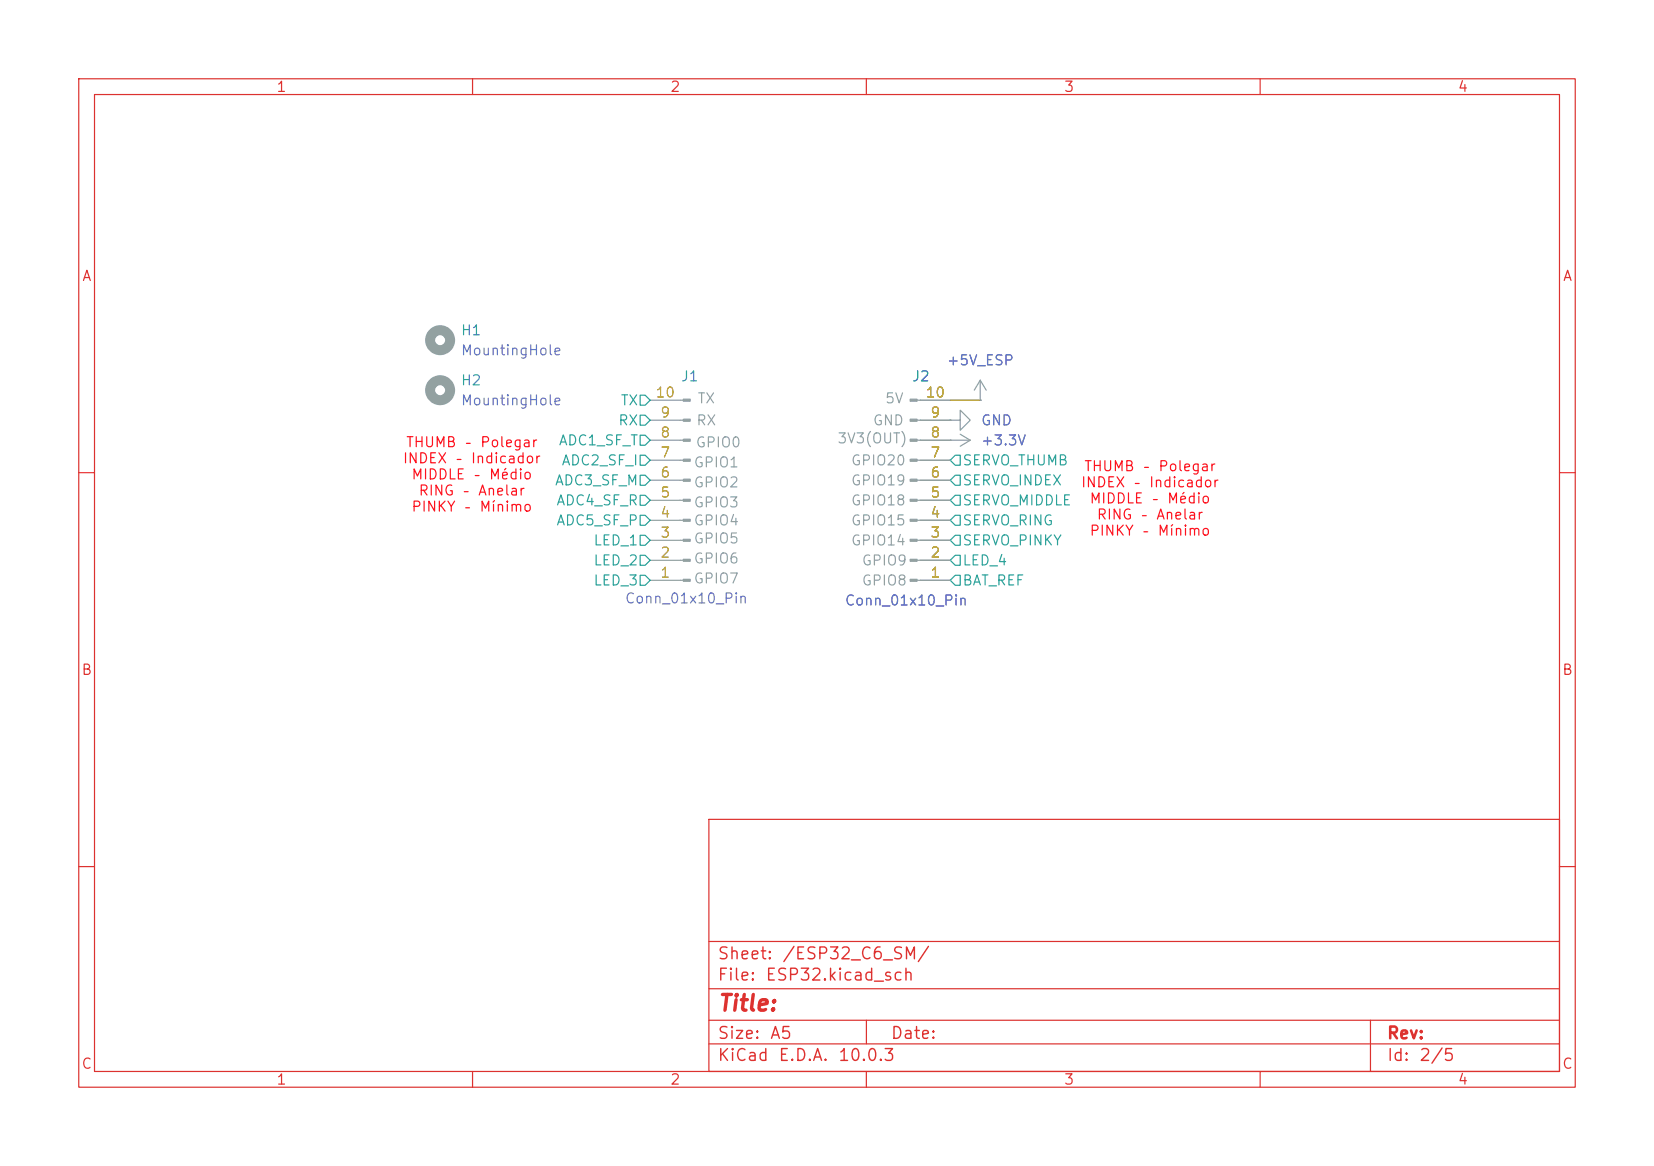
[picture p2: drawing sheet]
<svg xmlns="http://www.w3.org/2000/svg" width="210mm" height="148mm" viewBox="0 0 210 148" stroke-linecap="round" stroke-linejoin="round" font-family="sans-serif">
<g fill="none" stroke="#dc322f" stroke-width=".15">
<path d="M10 10h190v128h-190zM12 12h186v124h-186zM60 10v2M110 10v2M160 10v2M10 60h2M198 60h2M10 110h2M90 104h108v32h-108zM90 119.5h108M198 110h2M60 136v2"/>
<path d="M90 132.5h108M90 129.5h108M90 125.5h108M110 136v2M110 129.5v3M160 136v2M174 129.5v6.5"/>
</g>
<g fill="none" stroke="#93a1a1" stroke-width="1.3">
<circle cx="55.9" cy="49.5" r="1.27"/>
<circle cx="55.9" cy="43.2" r="1.27"/>
</g>
<g fill="none" stroke="#93a1a1" stroke-width=".15">
<path d="M82.5 58.4h4.3M82.5 55.9h4.3M82.5 53.3h4.3M82.5 50.8h4.3M116.4 58.4h4.2M116.4 55.9h6.8M116.4 53.3h4.2M116.4 50.8h4.2M120.6 53.3h1.3v-1.2l1.3 1.2-1.3 1.3v-1.3M120.6 53.3h.1M120.6 55.9h.1M121.9 55.1l1.3 .8"/>
<path d="M123.2 55.9l-1.3 .7M124.5 50.8h.1M124.5 48.3l-.8 1.2M124.5 48.3l.7 1.2M124.5 48.3v2.5M82.5 73.7h4.3M82.5 71.1h4.3M82.5 68.6h4.3M82.5 66h4.3M82.5 63.5h4.3M82.5 61h4.3M116.4 73.7h4.2"/>
<path d="M116.4 71.1h4.2M116.4 68.6h4.2M116.4 66h4.2M116.4 63.5h4.2M116.4 61h4.2"/>
</g>
<g fill="#93a1a1" stroke="#93a1a1" stroke-width=".15">
<path d="M86.8 73.5h.8v.3h-.8z"/>
<path d="M86.8 71h.8v.2h-.8z"/>
<path d="M86.8 68.5h.8v.2h-.8z"/>
<path d="M86.8 65.9h.8v.3h-.8z"/>
<path d="M86.8 63.4h.8v.2h-.8z"/>
<path d="M86.8 60.8h.8v.3h-.8z"/>
<path d="M86.8 58.3h.8v.2h-.8z"/>
<path d="M86.8 55.8h.8v.2h-.8z"/>
<path d="M86.8 53.2h.8v.3h-.8z"/>
<path d="M86.8 50.7h.8v.2h-.8z"/>
<path d="M115.6 73.5h.8v.3h-.8z"/>
<path d="M115.6 71h.8v.2h-.8z"/>
<path d="M115.6 68.5h.8v.2h-.8z"/>
<path d="M115.6 65.9h.8v.3h-.8z"/>
<path d="M115.6 63.4h.8v.2h-.8z"/>
<path d="M115.6 60.8h.8v.3h-.8z"/>
<path d="M115.6 58.3h.8v.2h-.8z"/>
<path d="M115.6 55.8h.8v.2h-.8z"/>
<path d="M115.6 53.2h.8v.3h-.8z"/>
<path d="M115.6 50.7h.8v.2h-.8z"/>
</g>
<g fill="none" stroke="#2aa198" stroke-width=".15">
<path d="M81.3 55.2h.6l.6 .7-.6 .6h-.6zM81.3 57.8h.6l.6 .6-.6 .7h-.6zM81.3 50.2h.6l.6 .6-.6 .6h-.6zM81.3 52.7h.6l.6 .6-.6 .7h-.6zM121.3 57.8h.6v1.3h-.6l-.7-.7zM81.3 62.9h.6l.6 .6-.6 .6h-.6zM81.3 60.3h.6l.6 .7-.6 .6h-.6zM81.3 73h.6l.6 .7-.6 .6h-.6zM81.3 70.5h.6l.6 .6-.6 .7h-.6zM81.3 65.4h.6l.6 .6-.6 .7h-.6zM81.3 67.9h.6l.6 .7-.6 .6h-.6zM120.6 63.5l.7-.6h.6v1.2h-.6z"/>
<path d="M120.6 71.1l.7-.6h.6v1.3h-.6zM121.3 65.4h.6v1.3h-.6l-.7-.7zM121.3 60.3h.6v1.3h-.6l-.7-.6zM121.3 67.9h.6v1.3h-.6l-.7-.6zM121.3 73h.6v1.3h-.6l-.7-.6z"/>
</g>
<path d="M120.6 50.8h3.9" fill="none" stroke="#859900" stroke-width=".15"/>
<text font-size="2" fill="#dc322f" x="91" y="128.8">Title:</text>
<g font-size="1.5" fill="#dc322f">
<text x="91" y="124.9">File:</text>
<text x="91" y="122.2">Sheet:</text>
<text x="97.1" y="124.9">ESP32.kicad_sch</text>
<text x="99.2" y="122.2">/ESP32_C6_SM/</text>
<text x="91" y="135.1">KiCad</text>
<text x="91" y="132.3">Size:</text>
<text x="97.7" y="132.3">A5</text>
<text x="98.7" y="135.1">E.D.A.</text>
<text x="106.3" y="135.1">10.0.3</text>
<text x="113" y="132.3">Date:</text>
<text x="176" y="132.3">Rev:</text>
<text x="176" y="135.1">Id:</text>
<text x="180.1" y="135.1">2/5</text>
</g>
<g font-size="1.3" fill="#dc322f">
<text x="35" y="12">1</text>
<text x="85" y="12">2</text>
<text x="135" y="12">3</text>
<text x="185" y="12">4</text>
<text x="10.3" y="36">A</text>
<text x="198.4" y="36">A</text>
<text x="10.3" y="86">B</text>
<text x="198.3" y="86">B</text>
<text x="10.3" y="136">C</text>
<text x="198.3" y="136">C</text>
<text x="35" y="138">1</text>
<text x="85" y="138">2</text>
<text x="135" y="138">3</text>
<text x="185" y="138">4</text>
</g>
<g font-size="1.3" fill="#268bd2">
<text x="58.4" y="42.9">H1</text>
<text x="58.4" y="49.2">H2</text>
<text x="86.4" y="48.7">J1</text>
<text x="115.7" y="48.7">J2</text>
</g>
<g font-size="1.3" fill="#6c71c4">
<text x="58.4" y="45.4">MountingHole</text>
<text x="120.1" y="46.7">+5V_ESP</text>
<text x="58.4" y="51.8">MountingHole</text>
<text x="124.5" y="54.3">GND</text>
<text x="124.5" y="56.9">+3.3V</text>
<text x="79.3" y="76.9">Conn_01x10_Pin</text>
<text x="107.2" y="77.2">Conn_01x10_Pin</text>
</g>
<g font-size="1.3" fill="#2aa198">
<text x="78.7" y="51.8">TX</text>
<text x="70.8" y="56.9">ADC1_SF_T</text>
<text x="71.2" y="59.4">ADC2_SF_I</text>
<text x="78.4" y="54.3">RX</text>
<text x="122.1" y="59.4">SERVO_THUMB</text>
<text x="70.4" y="61.9">ADC3_SF_M</text>
<text x="70.5" y="64.5">ADC4_SF_R</text>
<text x="122.1" y="61.9">SERVO_INDEX</text>
<text x="122.1" y="64.5">SERVO_MIDDLE</text>
<text x="70.5" y="67">ADC5_SF_P</text>
<text x="75.3" y="69.6">LED_1</text>
<text x="122.1" y="67">SERVO_RING</text>
<text x="122.1" y="69.6">SERVO_PINKY</text>
<text x="75.3" y="74.6">LED_3</text>
<text x="75.3" y="72.1">LED_2</text>
<text x="122.1" y="74.6">BAT_REF</text>
<text x="122.1" y="72.1">LED_4</text>
</g>
<g font-size="1.3" fill="#b58900">
<text x="83.1" y="50.8">10</text>
<text x="83.7" y="53.3">9</text>
<text x="117.4" y="50.8">10</text>
<text x="118" y="53.3">9</text>
<text x="83.7" y="58.4">7</text>
<text x="83.7" y="55.9">8</text>
<text x="118" y="58.4">7</text>
<text x="118" y="55.9">8</text>
<text x="83.7" y="63.5">5</text>
<text x="83.7" y="60.9">6</text>
<text x="118" y="63.5">5</text>
<text x="118" y="60.9">6</text>
<text x="83.7" y="71.1">2</text>
<text x="83.7" y="68.6">3</text>
<text x="83.7" y="66">4</text>
<text x="118" y="71.1">2</text>
<text x="118" y="68.6">3</text>
<text x="118" y="66">4</text>
<text x="83.7" y="73.6">1</text>
<text x="118" y="73.6">1</text>
</g>
<g font-size="1.3" fill="#93a1a1">
<text x="88.5" y="51.5">TX</text>
<text x="112.3" y="51.5">5V</text>
<text x="88" y="59.6">GPIO1</text>
<text x="88.2" y="57.1">GPIO0</text>
<text x="88.3" y="54.3">RX</text>
<text x="106.2" y="56.6">3V3(OUT)</text>
<text x="108" y="59.4">GPIO20</text>
<text x="110.7" y="54.3">GND</text>
<text x="88" y="64.7">GPIO3</text>
<text x="88" y="62.2">GPIO2</text>
<text x="108" y="64.5">GPIO18</text>
<text x="108" y="61.9">GPIO19</text>
<text x="88" y="71.8">GPIO6</text>
<text x="88" y="69.3">GPIO5</text>
<text x="88" y="67">GPIO4</text>
<text x="108" y="67">GPIO15</text>
<text x="108" y="69.6">GPIO14</text>
<text x="88" y="74.4">GPIO7</text>
<text x="109.3" y="74.6">GPIO8</text>
<text x="109.3" y="72.1">GPIO9</text>
</g>
<g font-size="1.3" fill="#ff101d">
<text x="51.1" y="59.1">INDEX</text>
<text x="51.5" y="57.1">THUMB</text>
<text x="57.8" y="59.1">–</text>
<text x="59" y="57.1">–</text>
<text x="59.7" y="59.1">Indicador</text>
<text x="60.9" y="57.1">Polegar</text>
<text x="52.1" y="65.3">PINKY</text>
<text x="52.1" y="61.2">MIDDLE</text>
<text x="53.1" y="63.2">RING</text>
<text x="58.7" y="63.2">–</text>
<text x="58.9" y="65.3">–</text>
<text x="60.1" y="61.2">–</text>
<text x="60.6" y="63.2">Anelar</text>
<text x="60.8" y="65.3">Mínimo</text>
<text x="62" y="61.2">Médio</text>
<text x="137.2" y="62.2">INDEX</text>
<text x="137.6" y="60.1">THUMB</text>
<text x="138.3" y="64.2">MIDDLE</text>
<text x="143.9" y="62.2">–</text>
<text x="145.1" y="60.1">–</text>
<text x="145.8" y="62.2">Indicador</text>
<text x="146.2" y="64.2">–</text>
<text x="147" y="60.1">Polegar</text>
<text x="148.1" y="64.2">Médio</text>
<text x="138.3" y="68.3">PINKY</text>
<text x="139.2" y="66.3">RING</text>
<text x="144.8" y="66.3">–</text>
<text x="145" y="68.3">–</text>
<text x="146.7" y="66.3">Anelar</text>
<text x="146.9" y="68.3">Mínimo</text>
</g>
</svg>
